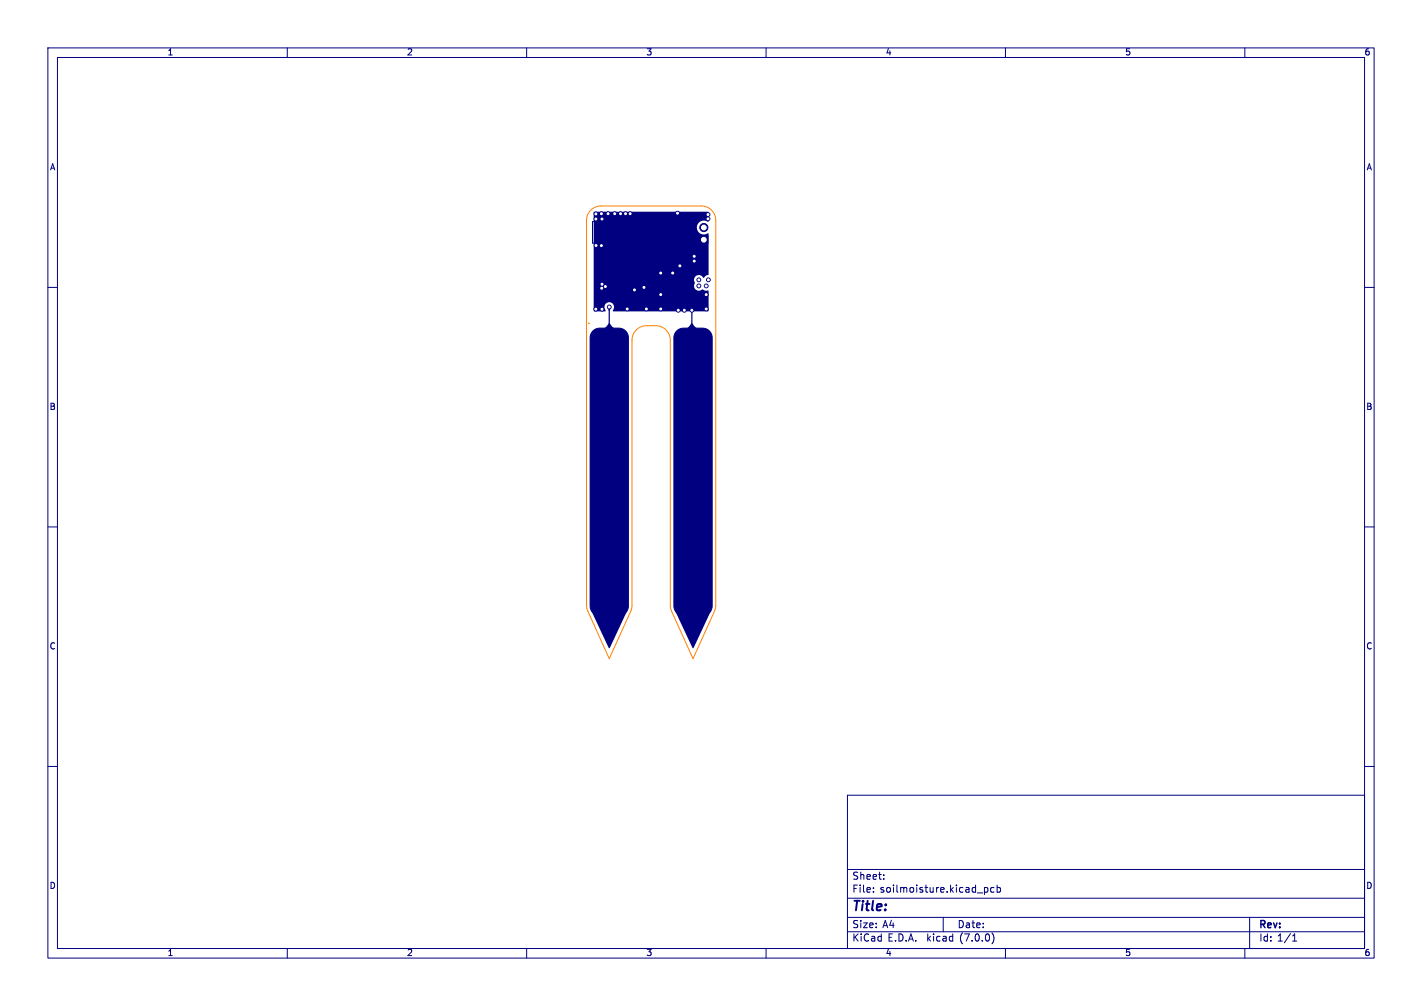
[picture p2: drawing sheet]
<svg xmlns="http://www.w3.org/2000/svg" width="297mm" height="210mm" viewBox="0 0 297 210" stroke-linecap="round" stroke-linejoin="round" font-family="sans-serif">
<g fill="none" stroke="#000080" stroke-width=".21">
<path d="M10 10h277v190h-277zM12 12h273v186h-273zM60 10v2M110 10v2M160 10v2M210 10v2M260 10v2M10 60h2M123.8 46.3h2.4v4.4h-2.4zM285 60h2M10 110h2M285 110h2"/>
<path d="M10 160h2M285 160h2M177 166h108v32h-108zM60 198v2M110 198v2M160 198v2M177 194.5h108M177 191.5h108M177 187.5h108M177 181.5h108M182.4 186.1v.2M182.4 185.3v.2"/>
<path d="M184.6 183.4v.2M184.6 182.6v.2M197 191.5v3M205.6 185.3v1.5M205.6 185.3h.4l.3 .2-.1 .7h-.6M207.2 194.7a1.72 1.72 0 0 1 0 2.3M207.6 185.3h-.4l-.3 .2 .1 .7h.6M208.3 185.3h.4l.3 .2-.2 .7h-.5M208.3 184.8v1.5M210 198v2M260 198v2M261 191.5v6.5"/>
<path d="M270 196.5h.8M270 195.4l.4-.4v1.5"/>
</g>
<path d="M123.4 43.8l.9-.6 1-.2h21.2a3 3 0 0 1 3 3v80.4l-.3 1.2-4.4 9.9-4.5-9.9-.3-1v-55.6a3 3 0 0 0-3-3h-2a3 3 0 0 0-3 3v55.7l-.2 .9-4.6 9.9-4.4-9.9-.3-1.3v-80.3l.2-1z" fill="none" stroke="#ff8000" stroke-width=".21"/>
<circle cx="123" cy="67.5" r=".07" fill="#ff8000" stroke="#ff8000" stroke-width=".21"/>
<g fill="#000080" stroke="#000080" stroke-width=".21">
<path d="M146.2 49.2h1.7v1.7h-1.7z"/>
<path d="M123.7 69.2l.5-.4 .8-.3h4.2a2 2 0 0 1 2 2v56a2 2 0 0 1-2 2h-4a2 2 0 0 1-2-2v-56l.1-.6z"/>
<path d="M141.4 69l1.1-.5h4.3a2 2 0 0 1 2 2v56a2 2 0 0 1-2 2h-4a2 2 0 0 1-2-2v-56l.1-.8z"/>
<circle cx="147" cy="47.5" r=".85"/>
<circle cx="125.7" cy="45.7" r=".4"/>
<circle cx="129.6" cy="44.6" r=".4"/>
<circle cx="144.5" cy="64.8" r=".4"/>
<circle cx="138" cy="61.5" r=".4"/>
<circle cx="134.5" cy="60" r=".4"/>
<circle cx="125.7" cy="59.3" r=".4"/>
<circle cx="147.5" cy="61.5" r=".4"/>
<circle cx="141.7" cy="64.8" r=".4"/>
<circle cx="135" cy="64.5" r=".4"/>
<circle cx="147.9" cy="45.7" r=".4"/>
<circle cx="132.5" cy="60.5" r=".4"/>
<circle cx="141.5" cy="44.5" r=".4"/>
<circle cx="124.5" cy="45.7" r=".4"/>
<circle cx="125.6" cy="44.6" r=".4"/>
<circle cx="147.9" cy="44.8" r=".4"/>
<circle cx="125.7" cy="64.6" r=".4"/>
<circle cx="130.6" cy="44.6" r=".4"/>
<circle cx="138" cy="57" r=".4"/>
<circle cx="124.5" cy="51.3" r=".4"/>
<circle cx="126.4" cy="59.8" r=".4"/>
<circle cx="124.5" cy="44.7" r=".4"/>
<circle cx="125.7" cy="60.2" r=".4"/>
<circle cx="142" cy="55.5" r=".4"/>
<circle cx="124.4" cy="64.5" r=".4"/>
<circle cx="131.6" cy="44.6" r=".4"/>
<circle cx="147.5" cy="64.5" r=".4"/>
<circle cx="140.5" cy="57" r=".4"/>
<circle cx="125.6" cy="51.3" r=".4"/>
<circle cx="145" cy="54.5" r=".4"/>
<circle cx="145" cy="53.5" r=".4"/>
<circle cx="131" cy="64.5" r=".4"/>
<circle cx="138" cy="64.5" r=".4"/>
<circle cx="127" cy="44.6" r=".4"/>
<circle cx="142.9" cy="64.8" r=".4"/>
<circle cx="128.4" cy="44.6" r=".4"/>
<circle cx="148" cy="58.4" r=".4"/>
<circle cx="146" cy="58.4" r=".4"/>
<circle cx="146" cy="59.7" r=".4"/>
<circle cx="147.5" cy="59.7" r=".4"/>
<circle cx="127.2" cy="64.1" r=".4"/>
</g>
<path d="M127.2 64.1h.1M127.2 64.1v34.4M144.5 64.8v3.9l-.1 .1" fill="none" stroke="#000080" stroke-width=".25"/>
<g fill="#000080">
<path d="M124 44.3l23.9-.1 .1 2-.9-.2-.7 .2-.5 .4-.3 .7a1.46 1.46 0 0 0 .6 1.4 1.46 1.46 0 0 0 1.6 0l.2 .1v8.5l-1.1 .7a1.04 1.04 0 0 0-1.1-.6l-.4 .2-.4 .4v.6l.1 .5-.1 .2a1.04 1.04 0 0 0 .4 1.3 1.04 1.04 0 0 0 1.4-.2 1.24 1.24 0 0 0 1.1 .3l.1 4.2-.1 .1h-19.8l-.1-.1 .1-.2a1.01 1.01 0 0 0-.1-1.3 1.01 1.01 0 0 0-1.3-.1l-.4 .6 .2 1.1-2.5-.1z"/>
<path d="M127.1 67.5h.3l.8 1-1 29.7-.9-29.7z"/>
<path d="M144.4 67.5h.2l.9 1-.8 29.7-1.2-29.7z"/>
<path d="M141.1 124.5l7.4 .1v2.9l-3.7 7.8h-.2l-3.6-7.8z"/>
<path d="M123.5 124.6h7.5v2.9l-3.7 7.8h-.2l-3.6-7.8z"/>
<path d="M126.9 64.2l.3-.1 .4 .1-.2 .7h-.3z"/>
</g>
<g fill="#fff" stroke="#fff" stroke-width=".21">
<circle cx="125.7" cy="45.7" r=".2"/>
<circle cx="129.6" cy="44.6" r=".2"/>
<circle cx="144.5" cy="64.8" r=".2"/>
<circle cx="138" cy="61.5" r=".2"/>
<circle cx="134.5" cy="60" r=".2"/>
<circle cx="125.7" cy="59.3" r=".2"/>
<circle cx="147.5" cy="61.5" r=".2"/>
<circle cx="141.7" cy="64.8" r=".2"/>
<circle cx="135" cy="64.5" r=".2"/>
<circle cx="147.9" cy="45.7" r=".2"/>
<circle cx="132.5" cy="60.5" r=".2"/>
<circle cx="141.5" cy="44.5" r=".2"/>
<circle cx="124.5" cy="45.7" r=".2"/>
<circle cx="125.6" cy="44.6" r=".2"/>
<circle cx="147.9" cy="44.8" r=".2"/>
<circle cx="125.7" cy="64.6" r=".2"/>
<circle cx="130.6" cy="44.6" r=".2"/>
<circle cx="138" cy="57" r=".2"/>
<circle cx="124.5" cy="51.3" r=".2"/>
<circle cx="126.4" cy="59.8" r=".2"/>
<circle cx="124.5" cy="44.7" r=".2"/>
<circle cx="125.7" cy="60.2" r=".2"/>
<circle cx="142" cy="55.5" r=".2"/>
<circle cx="124.4" cy="64.5" r=".2"/>
<circle cx="131.6" cy="44.6" r=".2"/>
<circle cx="147.5" cy="64.5" r=".2"/>
<circle cx="140.5" cy="57" r=".2"/>
<circle cx="125.6" cy="51.3" r=".2"/>
<circle cx="145" cy="54.5" r=".2"/>
<circle cx="145" cy="53.5" r=".2"/>
<circle cx="131" cy="64.5" r=".2"/>
<circle cx="138" cy="64.5" r=".2"/>
<circle cx="127" cy="44.6" r=".2"/>
<circle cx="142.9" cy="64.8" r=".2"/>
<circle cx="128.4" cy="44.6" r=".2"/>
<circle cx="148" cy="58.4" r=".2"/>
<circle cx="146" cy="58.4" r=".2"/>
<circle cx="146" cy="59.7" r=".2"/>
<circle cx="147.5" cy="59.7" r=".2"/>
<circle cx="127.2" cy="64.1" r=".2"/>
<circle cx="147" cy="50" r=".5"/>
<circle cx="147" cy="47.5" r=".5"/>
</g>
<text font-size="2.8" fill="#000080" x="178" y="190.8">Title:</text>
<g font-size="2.1" fill="#000080">
<text x="178" y="183.9">Sheet:</text>
<text x="178" y="186.6">File:</text>
<text x="183.8" y="186.6">soilmoisture.kicad_pcb</text>
<text x="178" y="196.8">KiCad</text>
<text x="178" y="194">Size:</text>
<text x="184.3" y="194">A4</text>
<text x="185.4" y="196.8">E.D.A.</text>
<text x="193.6" y="196.8">kicad</text>
<text x="200" y="194">Date:</text>
<text x="200.5" y="196.8">(7.0.0)</text>
<text x="263" y="194.2">Rev:</text>
<text x="263" y="196.8">Id: 1/1</text>
</g>
<g font-size="1.8" fill="#000080">
<text x="35" y="11.8">1</text>
<text x="85" y="11.8">2</text>
<text x="135" y="11.8">3</text>
<text x="185" y="11.8">4</text>
<text x="235" y="11.8">5</text>
<text x="285" y="11.8">6</text>
<text x="10.4" y="35.8">A</text>
<text x="285.4" y="35.8">A</text>
<text x="10.3" y="85.8">B</text>
<text x="285.3" y="85.8">B</text>
<text x="10.3" y="135.8">C</text>
<text x="285.3" y="135.8">C</text>
<text x="10.3" y="185.8">D</text>
<text x="285.3" y="185.8">D</text>
<text x="35" y="199.8">1</text>
<text x="85" y="199.8">2</text>
<text x="135" y="199.8">3</text>
<text x="185" y="199.8">4</text>
<text x="235" y="199.8">5</text>
<text x="285" y="199.8">6</text>
</g>
</svg>
